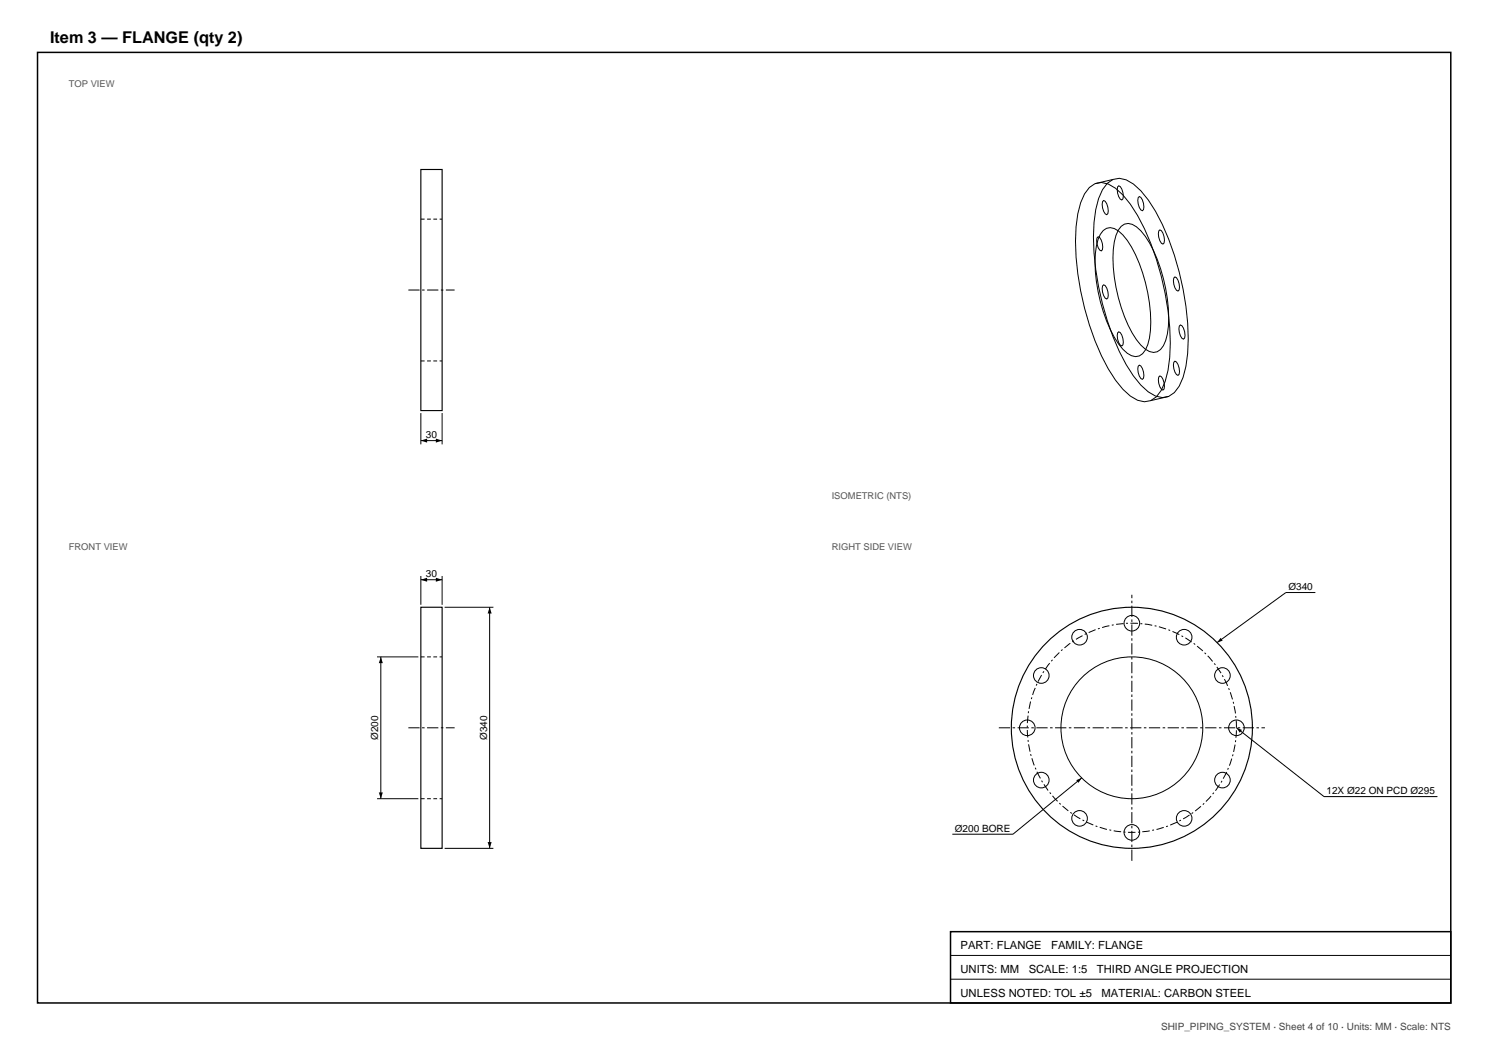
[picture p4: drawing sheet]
<svg xmlns="http://www.w3.org/2000/svg" width="420mm" height="297mm" viewBox="0 0 420 297" stroke-linecap="round" stroke-linejoin="round" font-family="sans-serif">
<path d="M10.6 14.8h398.6v268.1h-398.6z" fill="none" stroke="#000" stroke-width=".42"/>
<path d="M118.7 47.8h6v68h-6z" fill-rule="evenodd" fill="#fff" stroke="#000" stroke-width=".32"/>
<path d="M118.7 61.8h6M118.7 101.8h6" fill="none" stroke="#000" stroke-width=".28" stroke-dasharray="1.1 .7" stroke-linecap="butt"/>
<path d="M115.2 81.8h13" fill="none" stroke="#000" stroke-width=".28" stroke-dasharray="3.2 .7 .7 .7" stroke-linecap="butt"/>
<path d="M118.7 171.3h6v68h-6z" fill-rule="evenodd" fill="#fff" stroke="#000" stroke-width=".32"/>
<path d="M118.7 185.3h6M118.7 225.3h6" fill="none" stroke="#000" stroke-width=".28" stroke-dasharray="1.1 .7" stroke-linecap="butt"/>
<path d="M115.2 205.3h13" fill="none" stroke="#000" stroke-width=".28" stroke-dasharray="3.2 .7 .7 .7" stroke-linecap="butt"/>
<circle cx="319.3" cy="205.3" r="34" fill="#fff" stroke="#000" stroke-width=".32"/>
<g fill="none" stroke="#000" stroke-width=".28">
<path d="M307.3 52.9a5.2 5.2 0 0 1 7.3 .2 31 31 0 0 1 8.2 11.4 78.3 78.3 0 0 1 7.1 36.3 18 18 0 0 1-3.7 11.1 5.2 5.2 0 0 1-7.4-.2 31 31 0 0 1-8.1-11.4 78.3 78.3 0 0 1-7.2-36.4 18 18 0 0 1 3.8-11zM311 56.9l.3-.3a3.3 3.3 0 0 1 1.2 3.6l-.3 .4a3.3 3.3 0 0 1-1.2-3.7zM312.3 51.7a5.2 5.2 0 0 1 7.4 .2 31 31 0 0 1 8.2 11.4 78.3 78.3 0 0 1 7.1 36.4 18 18 0 0 1-3.7 11 5.2 5.2 0 0 1-7.4-.2 31 31 0 0 1-8.2-11.4 78.3 78.3 0 0 1-7.1-36.3 18 18 0 0 1 3.7-11.1zM313.9 50.6l-5 1.2M315.2 52.7l.4-.3a3.3 3.3 0 0 1 1.1 3.7l-.3 .3a3.3 3.3 0 0 1-1.2-3.7zM321 55.7l.4-.3a3.3 3.3 0 0 1 1.1 3.7l-.3 .3a3.3 3.3 0 0 1-1.2-3.7zM309.4 67.1l.4-.3a3.3 3.3 0 0 1 1.1 3.7l-.3 .3a3.3 3.3 0 0 1-1.2-3.7zM311.2 65a3.1 3.1 0 0 1 4.3 .2 25 25 0 0 1 6.8 11.8 42 42 0 0 1 1.9 18.4 6.4 6.4 0 0 1-2.8 5 4.3 4.3 0 0 1-4.7-1.9 38.5 38.5 0 0 1-7.4-19.1 23.3 23.3 0 0 1 1.1-13.3zM316.2 63.9a3.1 3.1 0 0 1 4.4 .1 25 25 0 0 1 6.8 11.8 42 42 0 0 1 1.9 18.4 6.4 6.4 0 0 1-2.9 5 4.3 4.3 0 0 1-4.6-1.9 38.5 38.5 0 0 1-7.5-19.1 23.3 23.3 0 0 1 1.1-13.3zM326.8 65.2l.4-.4a3.3 3.3 0 0 1 1.1 3.7l-.3 .3a3.3 3.3 0 0 1-1.2-3.6zM331.1 78.4l.3-.3a3.3 3.3 0 0 1 1.2 3.7l-.3 .3a3.3 3.3 0 0 1-1.2-3.7zM311 80.6l.3-.3a3.3 3.3 0 0 1 1.2 3.7l-.3 .3a3.3 3.3 0 0 1-1.2-3.7z"/>
<path d="M315.2 93.9l.4-.3a3.3 3.3 0 0 1 1.1 3.7l-.3 .3a3.3 3.3 0 0 1-1.2-3.7zM332.6 92l.4-.3a3.3 3.3 0 0 1 1.1 3.6l-.3 .4a3.3 3.3 0 0 1-1.2-3.7zM118.7 116.5v8.8M124.7 116.5v8.8M321 103.3l.4-.3a3.3 3.3 0 0 1 1.1 3.7l-.3 .3a3.3 3.3 0 0 1-1.2-3.7zM326.8 106.3l.4-.3a3.3 3.3 0 0 1 1.1 3.7l-.3 .3a3.3 3.3 0 0 1-1.2-3.7zM329.7 111.8l-5.1 1.2M331.1 102.2l.3-.3a3.3 3.3 0 0 1 1.2 3.7l-.3 .3a3.3 3.3 0 0 1-1.2-3.7zM118.7 124.3h6M118.7 162.5v8.1M118.7 163.5h6M124.7 162.5v8.1"/>
<path d="M125.4 171.3h13.8M138.1 171.3v68M371 167.1h-8.3l-19.4 14.1M106.4 185.3h11.6M107.4 185.3v40M305.1 219.4l-19.4 15.9h-17.1M348.8 205.3l24.7 19.4h32M106.4 225.3h11.6M125.4 239.3h13.8M268.1 276.2h141.1M268.1 269.5h141.1"/>
<circle cx="304.5" cy="179.7" r="2.2"/>
<circle cx="319.3" cy="175.8" r="2.2"/>
<circle cx="334" cy="179.7" r="2.2"/>
<circle cx="293.7" cy="190.5" r="2.2"/>
<circle cx="344.8" cy="190.5" r="2.2"/>
<circle cx="289.8" cy="205.3" r="2.2"/>
<circle cx="319.3" cy="205.3" r="20"/>
<circle cx="348.8" cy="205.3" r="2.2"/>
<circle cx="293.7" cy="220" r="2.2"/>
<circle cx="304.5" cy="230.8" r="2.2"/>
<circle cx="319.3" cy="234.8" r="2.2"/>
<circle cx="334" cy="230.8" r="2.2"/>
<circle cx="344.8" cy="220" r="2.2"/>
</g>
<path d="M348.8 205.3a29.5 29.5 0 0 0-43.7-25.9 29.5 29.5 0 0 0-1.8 50.7 29.5 29.5 0 0 0 45.4-22.6l.1-2.2" fill="none" stroke="#000" stroke-width=".28" stroke-dasharray="2.1 .7 .5 .7" stroke-linecap="butt"/>
<path d="M281.7 205.3h75.1M319.3 242.8v-75.1" fill="none" stroke="#000" stroke-width=".28" stroke-dasharray="3.2 .7 .7 .7" stroke-linecap="butt"/>
<path d="M118.7 124.3l1.8-.6v1.1zM122.9 123.7l1.8 .6-1.8 .5zM118.7 163.5l1.8-.5v1.1zM122.9 163l1.8 .5-1.8 .6zM138.1 171.3l.6 1.7h-1.2zM107.4 185.3l.6 1.7h-1.1zM344.3 179.9l.6 .8-1.6 .5zM303.6 220l1.5-.6-.9 1.4zM348.8 205.3l1.5 .6-.6 .7zM106.9 223.5h1.1l-.6 1.8zM137.5 237.5h1.2l-.6 1.8z" fill="#000"/>
<path d="M268.1 262.8h141.1v20.1h-141.1z" fill="none" stroke="#000" stroke-width=".42"/>
<text font-size="4.6" x="14.1" y="12">Item 3 — FLANGE (qty 2)</text>
<g font-size="3.2">
<text x="270.9" y="267.7">PART: FLANGE</text>
<text x="296.5" y="267.7">FAMILY: FLANGE</text>
<text x="270.9" y="274.4">UNITS: MM</text>
<text x="290.2" y="274.4">SCALE: 1:5</text>
<text x="309.4" y="274.4">THIRD ANGLE PROJECTION</text>
<text x="270.9" y="281.1">UNLESS NOTED: TOL ±5</text>
<text x="310.7" y="281.1">MATERIAL: CARBON STEEL</text>
</g>
<g font-size="2.8">
<text x="120.1" y="123.6">30</text>
<text x="120.1" y="162.8">30</text>
<text x="363.4" y="166.4">Ø340</text>
<text x="106.7" y="208.7" transform="rotate(-90 106.7 208.7)">Ø200</text>
<text x="137.4" y="208.7" transform="rotate(-90 137.4 208.7)">Ø340</text>
<text x="374.2" y="224">12X Ø22 ON PCD Ø295</text>
<text x="269.3" y="234.6">Ø200 BORE</text>
</g>
<text font-size="2.8" fill="#444" x="327.5" y="290.7">SHIP_PIPING_SYSTEM · Sheet 4 of 10 · Units: MM · Scale: NTS</text>
<g font-size="2.6" fill="#555">
<text x="19.4" y="24.7">TOP VIEW</text>
<text x="234.6" y="140.7">ISOMETRIC (NTS)</text>
<text x="19.4" y="155.2">FRONT VIEW</text>
<text x="234.6" y="155.2">RIGHT SIDE VIEW</text>
</g>
</svg>
